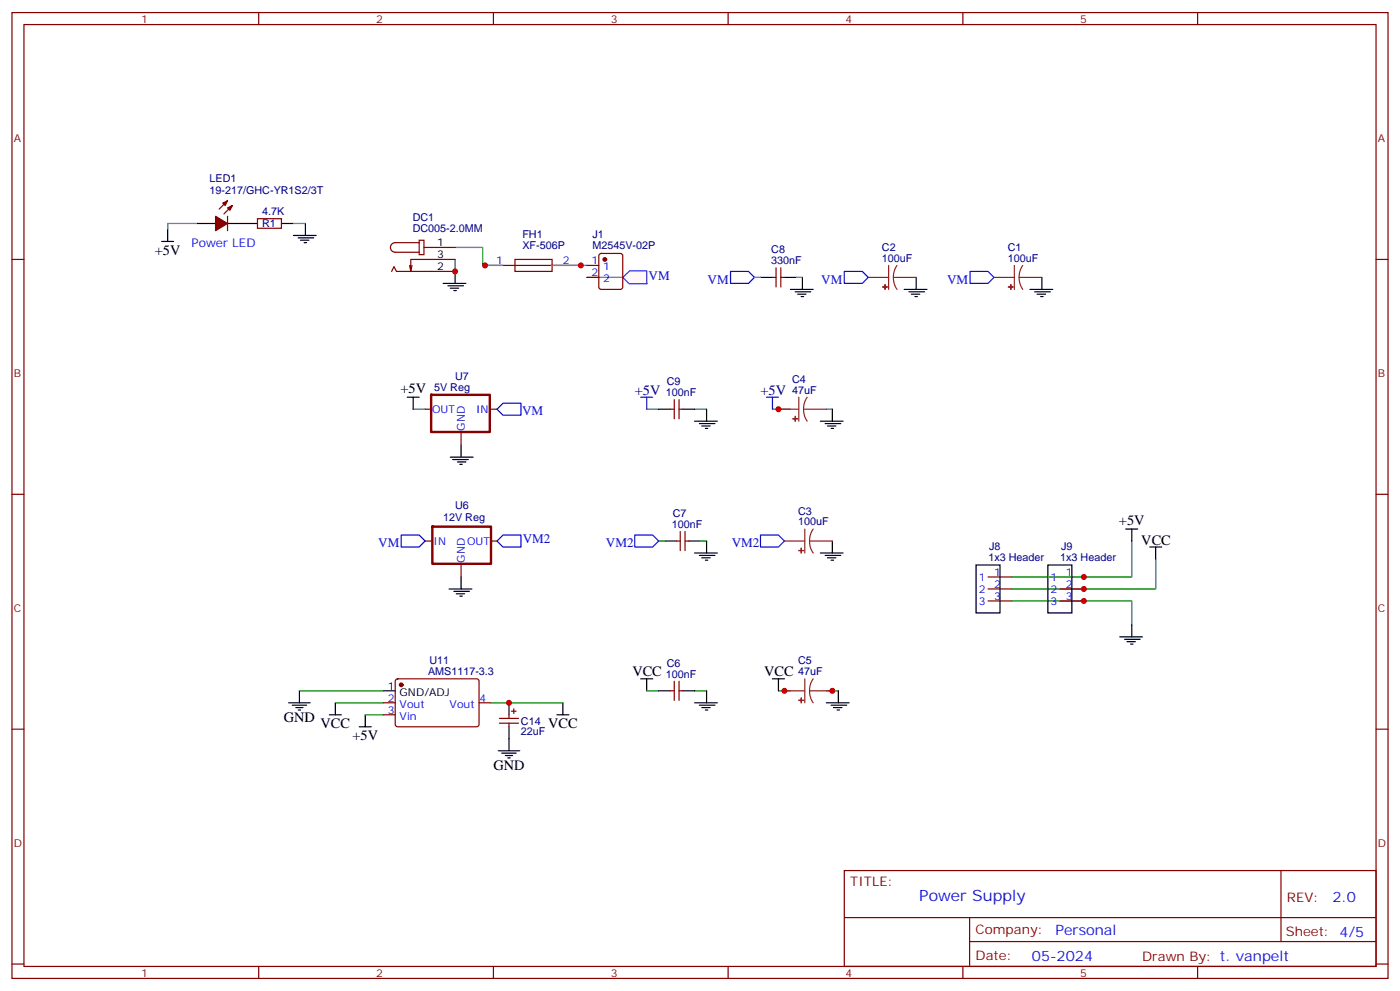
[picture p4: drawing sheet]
<svg xmlns="http://www.w3.org/2000/svg" width="412mm" height="292mm" viewBox="0 0 412 292" stroke-linecap="round" stroke-linejoin="round" font-family="sans-serif">
<g fill="none" stroke="#870000" stroke-width=".35">
<path d="M3.5 3.7h405.4v284.3h-405.4zM7.1 7.2h398.2v277.3h-398.2zM76.2 3.7v3.5M145.3 3.7v3.5M214.5 3.7v3.5M283.6 3.7v3.5M352.8 3.7v3.5M3.5 76.4h3.6M142.9 78.1h28.2M151.7 76.4h10.9v3.5h-10.9zM405.3 76.4h3.6M3.5 145.5h3.6"/>
<path d="M405.3 145.5h3.6M3.5 214.7h3.6M405.3 214.7h3.6M248.7 256.3h156.6v28.2h-156.6zM377.3 256.3v20.9M248.7 270.1h156.5M285.6 277.2h119.6M285.6 270.1v14.2M3.5 283.8h3.6M76.2 284.5v3.5M145.3 284.5v3.5M214.5 284.5v3.5"/>
<path d="M283.6 284.5v3.5M352.8 284.5v3.5M405.3 283.8h3.6"/>
</g>
<path d="M172.9 81.7h10.5" fill="none" stroke="#008700" stroke-width=".35"/>
<path d="M183.4 81.7l2.1-2h5l.1 3.8h-5.3z" fill="#fff7f7" stroke="#420aff" stroke-width=".35"/>
<g fill="none" stroke="#008700" stroke-width=".35">
<path d="M58.2 65.8h-8.8v1.8M86.4 65.8h3.6M134.1 72.8h8.1v5.3h6M134.1 76.4v3.5M162.3 78.1h10.6M222.2 81.7h1.8M234.6 81.7h1.8M121.7 120.5h3.5M190.5 120.5h3.5M204.6 120.5h3.5M227.5 120.5h5.3M243.4 120.5h1.8"/>
<path d="M194 159.3h1.8M206.4 159.3h1.7M333.4 159.3v10.6h-35.3M298.1 176.9h35.3v7.1M340.4 164.6v8.8h-42.3M88.2 203.4h24.7M98.8 206.9h14.1M107.6 210.4h5.3M144.6 206.9h21.2M190.5 203.4h3.5M204.6 203.4h3.5M229.3 203.4h3.5"/>
<path d="M243.4 203.4h3.5"/>
</g>
<g fill="none" stroke="#000" stroke-width=".35">
<path d="M47.6 71.1h3.6M49.4 67.6v3.5M58.2 65.8h5.3M67 65.8h8.8M82.9 65.8h3.5M86.4 69.3h6.7M87.8 70h4.6M88.5 70.7h2.5M89.6 71.4h.7M90 65.8v3.5M134.1 79.9v3.5M130.5 83.4h6.7"/>
<path d="M131.9 84.1h4.6M132.6 84.8h2.5M133.7 85.5h.7M224 81.7h3.5M231.1 81.7h3.5M232.8 85.2h6.7M234.2 85.9h4.6M234.9 86.6h2.5M236 87.3h.7M236.4 81.7v3.5M266.3 85.2h6.7M267.8 85.9h4.5"/>
<path d="M268.5 86.6h2.4M269.5 87.3h.7M269.9 81.7v3.5M303.4 85.2h6.7M304.8 85.9h4.6M305.5 86.6h2.5M306.6 87.3h.7M306.9 81.7v3.5M119.9 116.9h3.6M121.7 116.9v3.6M132.6 134.6h6.7M133.3 135.3h4.6"/>
<path d="M134.8 136h2.4M135.5 136.7h.7M135.8 131.1v3.5M194 120.5h3.6M201.1 120.5h3.5M204.6 124h6.7M206 124.7h4.6M206.7 125.4h2.5M207.8 126.1h.7M208.1 120.5v3.5M241.7 124h6.7M243.1 124.7h4.5"/>
<path d="M243.8 125.4h2.4M244.8 126.1h.7M245.2 120.5v3.5M195.8 159.3h3.5M202.8 159.3h3.6M208.1 159.3v3.5M245.2 159.3v3.5M331.6 155.8h3.5M333.4 155.8v3.5M132.3 173.4h6.7M133.7 174.1h4.6M134.4 174.8h2.5"/>
<path d="M135.5 175.5h.7M135.8 169.9v3.5M204.6 162.8h6.7M206 163.5h4.6M206.7 164.2h2.5M207.8 164.9h.7M241.7 162.8h6.7M243.1 163.5h4.5M243.8 164.2h2.4M244.8 164.9h.7M287.5 166.3h7.1v14.1h-7.1zM308.7 166.3h7v14.1h-7z"/>
<path d="M338.7 161h3.5M340.4 161v3.6M188.7 199.8h3.6M190.5 199.8v3.6M227.5 199.8h3.6M229.3 199.8v3.6M329.8 187.5h6.7M331.3 188.2h4.5M332 188.9h2.4M333 189.6h.7M333.4 184v3.5M85 206.9h6.4"/>
<path d="M86.1 207.6h4.2M87.1 208.3h2.2M87.8 209h.7M88.2 203.4v3.5M97 210.4h3.5M98.8 206.9v3.5M105.8 214h3.6M107.6 210.4v3.6M112.9 203.4h3.5M149.9 206.9v3.5M149.9 214v7M164 210.4h3.6"/>
<path d="M165.8 206.9v3.5M194 203.4h3.6M201.1 203.4h3.5M204.6 206.9h6.7M206 207.6h4.6M206.7 208.3h2.5M207.8 209h.7M208.1 203.4v3.5M243.4 206.9h6.7M244.8 207.6h4.6M245.5 208.3h2.5M246.6 209h.7"/>
<path d="M246.9 203.4v3.5M146.8 221h6.3M147.8 221.7h4.2M148.9 222.4h2.1M149.6 223.1h.7"/>
</g>
<g fill="none" stroke="#870000" stroke-width=".35">
<path d="M67 59.1l-2.4 2.5M67 63.7v4.2M68.4 60.5l-2.4 2.5M75.8 64.4h7.1v2.8h-7.1zM115.4 79.9l.7-1.4 .7 1.4h17.3M121.4 78.1l-.4 1.8M123.5 70.7h1.4v4.3h-1.4zM123.5 71.4h-7.1a1.41 1.41 0 0 0-1.4 1.4 1.41 1.41 0 0 0 1.4 1.5h7.1M124.9 72.8h9.2M134.1 76.4h-13.1v3.5l-.4-1.8M172.9 78.1h3.5M176.6 74.8l.5-.2h5.6l.7 .4v9.5l-.4 .6-5.9 .1-.7-.5v-9.4z"/>
<path d="M228.6 78.8v5.7M230 78.8v5.7M172.9 81.7h3.5M227.5 81.7h1.1M230 81.7h1.1M198.6 117.7v5.6M200 117.7v5.6M125.2 120.5h1.8M135.8 127.5v3.6M144.6 120.5h1.8M197.6 120.5h1M200 120.5h1.1"/>
<path d="M125.2 159.3h1.8M144.6 159.3h1.8M199.3 159.3h1.1M200.4 156.5v5.6M201.8 159.3h1M201.8 156.5v5.6M135.8 166.3v3.6M291 169.9h7.1M291 173.4h7.1M291 176.9h7.1M312.2 169.9h7.1M312.2 173.4h7.1"/>
<path d="M312.2 176.9h7.1M112.9 206.9h3.5M112.9 210.4h3.5M116.7 200.1l.4-.3 23.6 .1 .4 .7-.1 12.9-.6 .5-23.6-.1-.4-.6v-12.7zM141.1 206.9h3.5M147.1 211.5h5.7M147.1 212.9h5.7M149.9 210.4v1.1M149.9 212.9v1.1M150.6 209.4h1.4M151.3 208.7v1.4M197.6 203.4h1"/>
<path d="M198.6 200.6v5.6M200 200.6v5.6M200 203.4h1.1"/>
</g>
<g fill="#870000" stroke="#870000" stroke-width=".35">
<path d="M63.5 63.7l3.5 2.1-3.5 2.1z"/>
<path d="M67 61.2l1.4-.7-.7 1.4z"/>
<path d="M65.6 59.8l1.4-.7-.7 1.4z"/>
<circle cx="178.2" cy="76.4" r=".53"/>
<circle cx="118.2" cy="201.6" r=".53"/>
</g>
<path d="M215.2 79.9h5.3l1.7 1.8-1.7 1.7h-5.3zM248.7 79.9h5.3l1.8 1.8-1.8 1.7h-5.3zM285.8 79.9h5.2l1.8 1.8-1.8 1.7h-5.2zM148.2 118.7h5.3v3.5h-5.3l-1.8-1.7zM188.7 116.9h3.6M190.5 116.9v3.6M225.8 116.9h3.5M227.5 116.9v3.6M118.2 157.5h5.3l1.7 1.8-1.7 1.7h-5.3zM146.4 159.3l1.8-1.8h5.3v3.5h-5.3zM187 157.5h5.3l1.7 1.8-1.7 1.7h-5.3zM224 157.5h5.3l1.8 1.8-1.8 1.7h-5.3z" fill="none" stroke="#00f" stroke-width=".35"/>
<path d="M127 116.3h17.3v10.9h-17.3zM127.4 155.1h17.2v10.9h-17.2z" fill="none" stroke="#870000" stroke-width=".71"/>
<g fill="none" stroke="#8c2424" stroke-width=".35">
<path d="M261.8 78.1v7.1M264.2 78.1l-.8 1.7-.2 1.9M298.8 78.1v7.1M301.3 78.1l-.9 1.7-.2 1.9M255.8 81.7h6M263.2 81.7l.2 1.8 .8 1.7M263.2 81.7h6.7M292.8 81.7h6M300.2 81.7l.3 1.8 .8 1.7M300.2 81.7h6.7M235.3 116.9v7.1M237.8 116.9l-.9 1.7-.2 1.9"/>
<path d="M229.3 120.5h6M236.7 120.5l.3 1.8 .8 1.7M236.7 120.5h6.7M231.1 159.3h6M237.1 155.8v7M238.5 159.3l.2 1.8 .8 1.7M238.5 159.3h6.7M239.5 155.8l-.8 1.6-.2 1.9M237.1 199.8v7.1M239.5 199.8l-.8 1.7-.2 1.9M231.1 203.4h6M238.5 203.4l.2 1.8 .8 1.7"/>
<path d="M238.5 203.4h6.7"/>
</g>
<g fill="#8c2424" stroke="#8c2424" stroke-width=".35">
<path d="M234.2 122.6l.1 1.4z"/>
<path d="M233.5 123.3h1.4z"/>
<path d="M236 205.5v1.4z"/>
<path d="M235.3 206.2h1.4z"/>
<path d="M260.7 83.8v1.4z"/>
<path d="M260 84.5h1.4z"/>
<path d="M297.7 83.8l.1 1.4z"/>
<path d="M297 84.5h1.4z"/>
<path d="M236 161.4v1.4z"/>
<path d="M235.3 162.1h1.4z"/>
</g>
<g fill="#c00">
<circle cx="142.9" cy="78.1" r=".88"/>
<circle cx="171.1" cy="78.1" r=".88"/>
<circle cx="134.1" cy="79.9" r=".88"/>
<circle cx="229.3" cy="120.5" r=".88"/>
<circle cx="231.1" cy="203.4" r=".88"/>
<circle cx="245.2" cy="203.4" r=".88"/>
<circle cx="319.3" cy="173.4" r=".88"/>
<circle cx="319.3" cy="176.9" r=".88"/>
<circle cx="319.3" cy="169.9" r=".88"/>
<circle cx="149.9" cy="206.9" r=".88"/>
</g>
<text font-size="4.6" fill="#00f" x="270.8" y="265.3">Power Supply</text>
<g font-size="4.2">
<text x="45.6" y="75">+5V</text>
<text x="118" y="115.7">+5V</text>
<text x="329.6" y="154.5">+5V</text>
<text x="336.2" y="160.3">VCC</text>
<text x="186.3" y="199.1">VCC</text>
<text x="225.1" y="199.1">VCC</text>
<text x="83.6" y="212.5">GND</text>
<text x="94.4" y="214.4">VCC</text>
<text x="161.5" y="214.4">VCC</text>
<text x="103.8" y="217.8">+5V</text>
<text x="145.3" y="226.7">GND</text>
</g>
<g font-size="4.2" fill="#000080">
<text x="187" y="116.2">+5V</text>
<text x="224" y="116.2">+5V</text>
</g>
<g font-size="4.2" fill="#00f">
<text x="392.5" y="265.6">2.0</text>
<text x="310.9" y="275.1">Personal</text>
<text x="304" y="282.9">05-2024</text>
</g>
<g font-size="3.9" fill="#00f">
<text x="191" y="82.4">VM</text>
<text x="208.4" y="83.5">VM</text>
<text x="241.9" y="83.5">VM</text>
<text x="279" y="83.5">VM</text>
<text x="153.8" y="122.3">VM</text>
<text x="111.4" y="161.1">VM</text>
<text x="154" y="160">VM2</text>
<text x="178.5" y="161.1">VM2</text>
<text x="215.5" y="161.1">VM2</text>
</g>
<g font-size="3.9" fill="#800">
<text x="250.5" y="260.9">TITLE:</text>
<text x="379.1" y="265.6">REV:</text>
<text x="287.4" y="275.1">Company:</text>
<text x="378.7" y="275.7">Sheet: 4/5</text>
<text x="287.4" y="282.8">Date:</text>
<text x="336.4" y="282.8">Drawn By: t. vanpelt</text>
</g>
<text font-size="3.5" fill="#00f" x="56.4" y="72.8">Power LED</text>
<g font-size="3.2" fill="#800">
<text x="41.6" y="6.7">1</text>
<text x="110.8" y="6.7">2</text>
<text x="179.9" y="6.7">3</text>
<text x="249.1" y="6.7">4</text>
<text x="318.2" y="6.7">5</text>
<text x="4.1" y="41.8">A</text>
<text x="405.9" y="41.8">A</text>
<text x="4.1" y="110.9">B</text>
<text x="405.9" y="110.9">B</text>
<text x="4.1" y="180.1">C</text>
<text x="405.9" y="180.1">C</text>
<text x="4.1" y="249.2">D</text>
<text x="405.9" y="249.2">D</text>
<text x="41.6" y="287.5">1</text>
<text x="110.8" y="287.5">2</text>
<text x="179.9" y="287.5">3</text>
<text x="249.1" y="287.5">4</text>
<text x="318.2" y="287.5">5</text>
</g>
<g font-size="3.2" fill="#000080">
<text x="61.7" y="53.4">LED1</text>
<text x="61.7" y="57">19-217/GHC-YR1S2/3T</text>
<text x="77.3" y="63.3">4.7K</text>
<text x="121.6" y="65">DC1</text>
<text x="77.2" y="66.9">R1</text>
<text x="121.6" y="68.2">DC005-2.0MM</text>
<text x="153.9" y="70.2">FH1</text>
<text x="174.5" y="70.2">J1</text>
<text x="153.9" y="73.4">XF-506P</text>
<text x="174.5" y="73.4">M2545V-02P</text>
<text x="227.2" y="77.8">330nF</text>
<text x="227.2" y="74.6">C8</text>
<text x="259.8" y="77.1">100uF</text>
<text x="259.8" y="73.9">C2</text>
<text x="296.8" y="77.1">100uF</text>
<text x="296.8" y="73.9">C1</text>
<text x="134.1" y="112">U7</text>
<text x="196.4" y="113.4">C9</text>
<text x="233.3" y="112.7">C4</text>
<text x="127.9" y="115.2">5V Reg</text>
<text x="196.2" y="116.6">100nF</text>
<text x="233.3" y="115.9">47uF</text>
<text x="134.1" y="149.9">U6</text>
<text x="130.5" y="153.5">12V Reg</text>
<text x="197.9" y="155.4">100nF</text>
<text x="198.2" y="152.2">C7</text>
<text x="235.1" y="154.7">100uF</text>
<text x="235.1" y="151.5">C3</text>
<text x="291.4" y="161.9">J8</text>
<text x="312.6" y="161.9">J9</text>
<text x="291.1" y="165.2">1x3 Header</text>
<text x="312.3" y="165.2">1x3 Header</text>
<text x="126.5" y="195.4">U11</text>
<text x="196.4" y="196.3">C6</text>
<text x="235.1" y="195.6">C5</text>
<text x="126.1" y="198.7">AMS1117-3.3</text>
<text x="196.2" y="199.5">100nF</text>
<text x="235.1" y="198.8">47uF</text>
<text x="153.5" y="213.3">C14</text>
<text x="153.5" y="216.5">22uF</text>
</g>
<g font-size="3.2">
<text x="128.8" y="76">3</text>
<text x="128.8" y="72.5">1</text>
<text x="128.8" y="79.6">2</text>
<text x="114.2" y="203">1</text>
<text x="117.7" y="204.8">GND/ADJ</text>
</g>
<g font-size="3.2" fill="#00f">
<text x="146.2" y="77.8">1</text>
<text x="165.8" y="77.8">2</text>
<text x="174.2" y="77.8">1</text>
<text x="174.2" y="81.3">2</text>
<text x="177.7" y="79.6">1</text>
<text x="177.7" y="83.1">2</text>
<text x="127.3" y="121.5">OUT</text>
<text x="140.2" y="121.5">IN</text>
<text x="136.9" y="126.8" transform="rotate(-90 136.9 126.8)">GND</text>
<text x="127.7" y="160.3">IN</text>
<text x="137.6" y="160.3">OUT</text>
<text x="136.9" y="165.6" transform="rotate(-90 136.9 165.6)">GND</text>
<text x="288.3" y="170.9">1</text>
<text x="292.8" y="169.5">1</text>
<text x="292.8" y="173">2</text>
<text x="309.5" y="170.9">1</text>
<text x="314" y="169.5">1</text>
<text x="314" y="173">2</text>
<text x="288.3" y="174.4">2</text>
<text x="288.3" y="178">3</text>
<text x="292.8" y="176.6">3</text>
<text x="309.5" y="174.4">2</text>
<text x="309.5" y="178">3</text>
<text x="314" y="176.6">3</text>
<text x="114.2" y="206.6">2</text>
<text x="117.7" y="208.3">Vout</text>
<text x="132.5" y="208.3">Vout</text>
<text x="141.3" y="206.6">4</text>
<text x="114.2" y="210.1">3</text>
<text x="117.7" y="211.8">Vin</text>
</g>
</svg>
